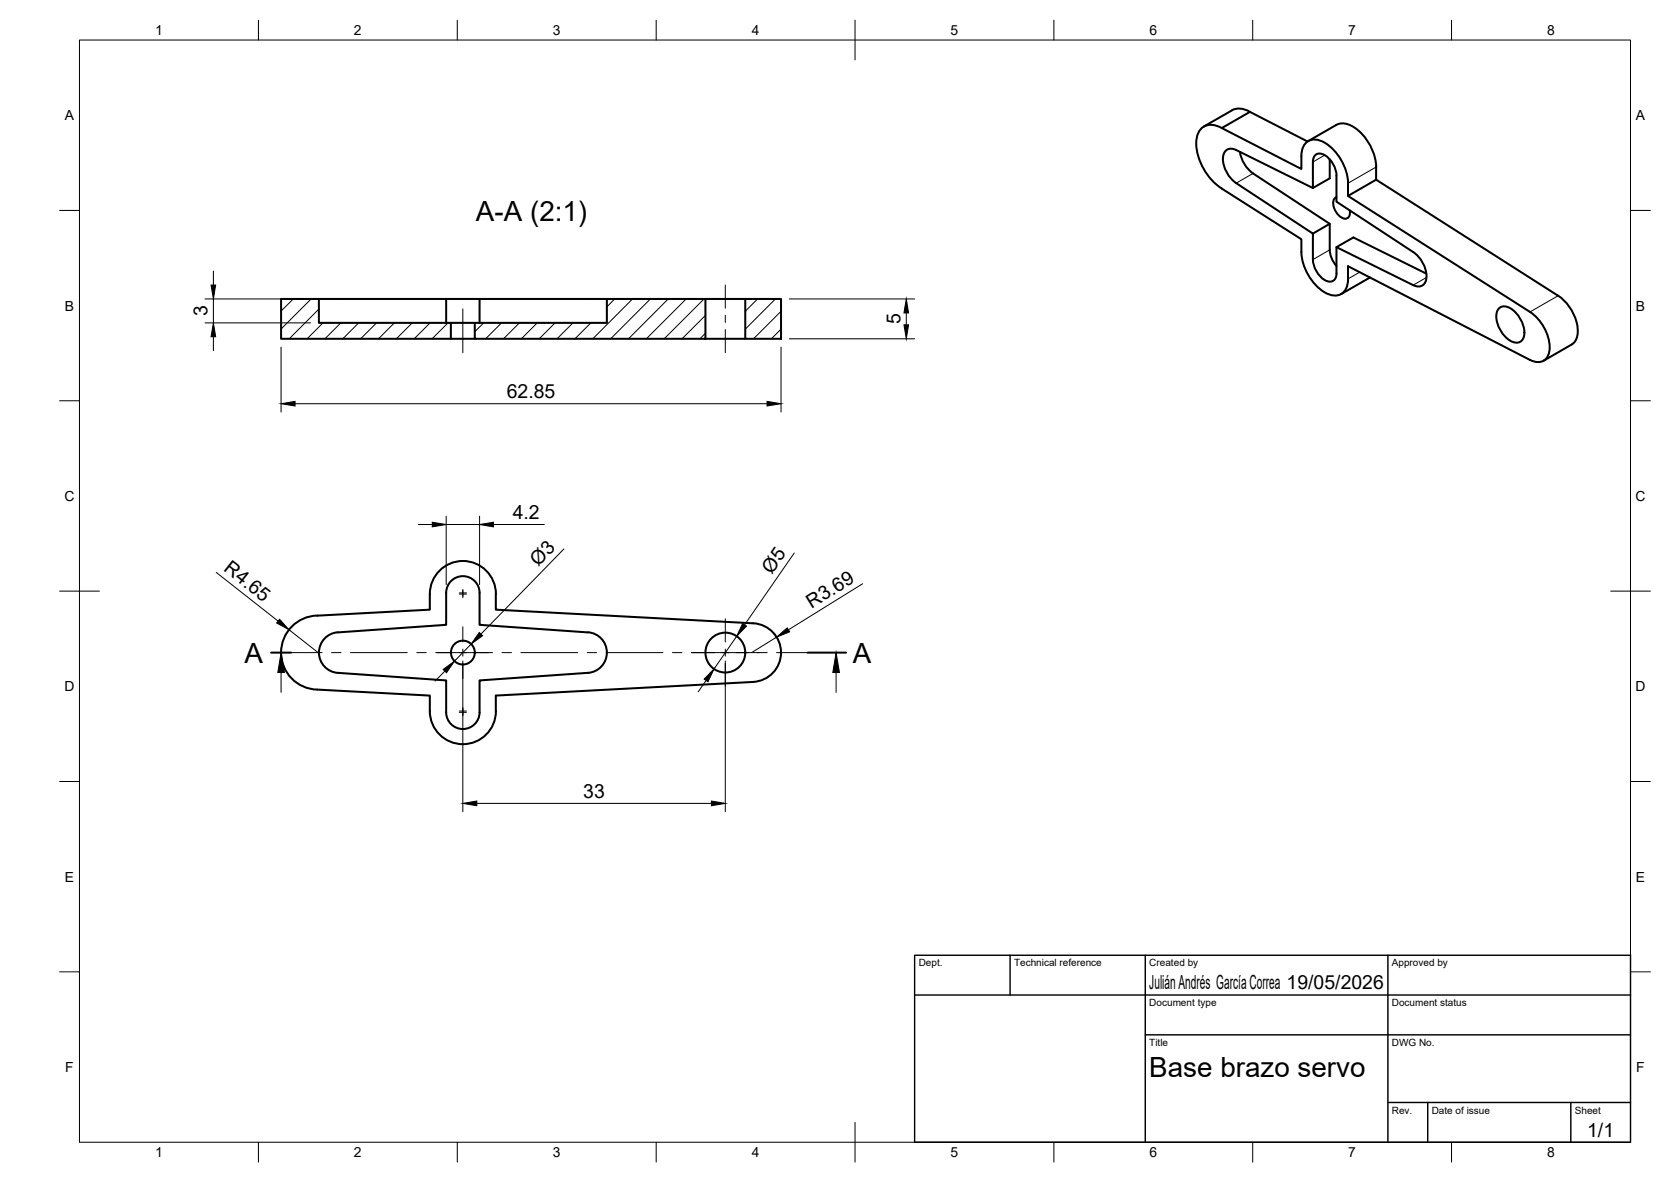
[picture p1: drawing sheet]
<svg xmlns="http://www.w3.org/2000/svg" width="420mm" height="297mm" viewBox="0 0 420 297" stroke-linecap="round" stroke-linejoin="round" font-family="sans-serif">
<!-- layer: Visible -->
<g fill="none" stroke="#000" stroke-width=".51">
<path d="M307.2 32.2a3.9 3.9 0 0 0-5.8 1 10.4 10.4 0 0 0 1.3 9.3l1.3 1.9a12.3 12.3 0 0 0 3.2 3M311.8 38.2a8.3 8.3 0 0 0 3.3 5.4l19.2 12.6 .1 7.2 .6 1.8 1.1 1.7M314.3 28.1l-.7-.4a4.2 4.2 0 0 0-3.8 0l-7.1 4.1M327.2 39.3a3.6 3.6 0 0 1 3.2-4.2 8.9 8.9 0 0 1 6.5 4.6 13.8 13.8 0 0 1 2 9.5l7.1-4 45.8 29.1M328.8 35.6l-14.5-7.5-7.1 4.1 20 10.3v-3.2M328.9 35.5l7.1-4.1a5.1 5.1 0 0 1 5.7 1.5 13.2 13.2 0 0 1 4.3 9.1M307.2 47.4l20 12.7v3.2M330.1 47.3l-19.2-9.6a2.17 2.17 0 0 0-2.5 0 2.17 2.17 0 0 0-.9 2.2 8 8 0 0 0 3.3 6.1l19.3 12.7 4.2-2.5M330.1 58.7v6.5a5.9 5.9 0 0 0 4.3 5.6 1.75 1.75 0 0 0 1.7-2.1l-.1-6.6M330.1 40.7a1.81 1.81 0 0 1 .9-1.9 1.81 1.81 0 0 1 2.1 .2 6.6 6.6 0 0 1 3 5.1l-.1 6.6 19.3 12.6a7.3 7.3 0 0 1 3.1 7.5 2.06 2.06 0 0 1-3.1 .8l-19.3-9.5 4.3-2.4 18.3 9.1M334.3 40.1v4.7l-4.2 2.5v-6.6M336.1 49.5a2 2 0 0 0-.6 2.9 3.4 3.4 0 0 0 3 2.5 1.53 1.53 0 0 0 .9-2"/>
<path d="M338.9 49.2l45.8 29.2a11.2 11.2 0 0 1 4.9 9.9 3 3 0 0 1-4.9 2.2l-45.8-23.6a9.6 9.6 0 0 1-.6 5.9 3.2 3.2 0 0 1-4.3 1.1 12.6 12.6 0 0 1-6.8-10.6M346 42v3.2M80.2 75.1v6h33.2v4h-42.7v-10h41.5v6M112.2 75.1h8.4v6M120.6 75.1h32M177.4 75.1h10M187.4 75.1h9v10h-9zM344.5 69.7l-7.3 4.2M376.8 77.6a2.54 2.54 0 0 1 3.6 .3 7 7 0 0 1 2.6 7.1 2.1 2.1 0 0 1-3.2 .6 7.5 7.5 0 0 1-3.5-6.9zM391.8 74.3a11.2 11.2 0 0 1 4.8 10.1 3.2 3.2 0 0 1-1.4 2.2l-7.1 4.1M113.4 81.1h6M113.4 85.1h6"/>
<path d="M119.4 81.1h33.2v-6h24.8v10h-58zM177.4 85.1h10M79.8 154.7a9.3 9.3 0 0 0-9.1 9.3 9.3 9.3 0 0 0 9.1 9.3M124.7 149.3v3.9l64.7 3.4a7.4 7.4 0 0 1 7 7.4 7.4 7.4 0 0 1-7 7.4l-64.7 3.4v3.9M124.7 149.3a8.3 8.3 0 0 0-8.3-8.3 8.3 8.3 0 0 0-8.3 8.3v3.9l-28.3 1.5M79.8 173.3l28.3 1.5a13.1 13.1 0 0 0 1.1 8.1 8.3 8.3 0 0 0 9.4 3.8 8.3 8.3 0 0 0 6.1-8M81.9 160.2a4.8 4.8 0 0 1 3-1.3l27.3-1.9v-8a4.2 4.2 0 0 1 4.2-4.2 4.2 4.2 0 0 1 4.2 4.2v8l27.3 1.9a5.1 5.1 0 0 1 4.7 5.1 5.1 5.1 0 0 1-4.8 5.1l-27.2 1.9v8a4.2 4.2 0 0 1-4.2 4.2 4.2 4.2 0 0 1-4.2-4.2v-8l-27.3-1.9a5.1 5.1 0 0 1-4.4-3.4 5.1 5.1 0 0 1 1.4-5.5z"/>
<circle cx="116.4" cy="164" r="3"/>
<circle cx="182.4" cy="164" r="5"/>
</g>
<!-- layer: Visible Narrow -->
<path d="M333.1 39l-3 1.7M315.1 43.6l-4.3 2.4M346 42l-7.1 4M334.3 62.8l-4.2 2.4M341.9 68.4l-3 1.7M358.7 69.7l-3.4 2M391.8 74.3l-7.1 4.1" fill="none" stroke="#000" stroke-width=".25"/>
<!-- layer: BORDER -->
<g fill="none" stroke="#000" stroke-width=".25">
<path d="M20 10.1h390v276.9h-390zM65 5.1v5M115 5.1v5M165 5.1v5M215 5.1v10M265 5.1v5M315 5.1v5M365 5.1v5M15 52.9h5M410 52.9h5M15 100.7h5M410 100.7h5"/>
<path d="M15 148.6h10M405 148.6h10M15 196.4h5M410 196.4h5M15 244.2h5M410 244.2h5M65 287v5M115 287v5M165 287v5M215 282.1v9.9M265 287v5M315 287v5"/>
<path d="M365 287v5"/>
</g>
<!-- layer: TITLEBLOCK -->
<path d="M230 240.1h180v46.9h-180zM230 250h180M254 240.1v9.9M288 240.1v46.9M349 240.1v46.9M288 260.1h122M349 277.1h61M359 277.1v9.9M395 277.1v9.9" fill="none" stroke="#000" stroke-width=".36"/>
<!-- layer: Smart Centers -->
<g fill="none" stroke="#000" stroke-width=".25">
<path d="M116.4 77.6v11M182.4 71.6v5.9M182.4 79.2v1.8M182.4 82.8v5.8M115.5 149.3h1.8M115.5 149h1.8M116.4 148.1v2.1M116.4 157.5v3.8M182.4 155.5v5.8M109.9 164h3.8M115.5 178.7h1.8M115.5 164h1.8"/>
<path d="M115.5 179h1.8M116.4 163.1v1.8M116.4 166.7v3.8M116.4 177.8v2.1M119.1 164h3.8M173.9 164h5.8M181.5 164h1.8M182.4 163.1v1.8M182.4 166.7v5.8M185.1 164h5.8"/>
</g>
<!-- layer: FD_Dimensions -->
<g fill="none" stroke="#000" stroke-width=".25">
<path d="M51.6 75.1h26.5M53.7 68.1v3.5M53.7 75.1v6M198.5 75.1h31.5M227.9 78.6v3M51.6 81.1h26.5M53.7 84.6v3.5M70.7 87.2v16.4M196.4 87.2v16.4M198.5 85.1h31.5M74.2 101.5h118.7M105.2 131.8h3.5"/>
<path d="M112.2 129.7v17.2M112.2 131.8h8.4M120.6 129.7v17.2M124.1 131.8h12.8M141.8 138l-20.9 21.3M199.7 139l-12.5 18M54.4 143.9l15.5 12.2M72.7 158.2l7.3 5.8M185.2 159.9l-5.7 8.2M216.9 146.7l-18.7 11.6M111.8 168.7l-2.4 2.5M116.4 166.1v37.9"/>
<path d="M118.5 161.8l-4.2 4.3M177.5 171l-1.9 2.9M182.4 166.1v37.9M195.3 160.1l-6.3 3.9M119.9 201.9h59"/>
</g>
<g fill="#000" stroke="#000" stroke-width=".25">
<path d="M53.1 71.6h1.1l-.5 3.5zM227.9 75.1l.6 3.5h-1.2zM53.7 81.1l.5 3.5h-1.1zM227.3 81.6h1.2l-.6 3.5zM70.7 101.5l3.5-.6v1.1zM192.9 100.9l3.5 .6-3.5 .5zM108.7 131.2l3.5 .6-3.5 .6zM120.6 131.8l3.5-.6v1.2zM70.3 155.6l2.4 2.6-3.1-1.6zM120.5 158.9l.8 .9-2.8 2zM186.7 156.7l1 .6-2.5 2.6zM195.3 160.1l2.6-2.3 .7 1z"/>
<path d="M111.4 168.2l2.9-2.1-2 3zM179.5 168.1l-1.5 3.2-.9-.6zM116.4 201.9l3.5-.6v1.2zM178.9 201.3l3.5 .6-3.5 .6z"/>
</g>
<!-- layer: Hatching -->
<g fill="none" stroke="#000" stroke-width=".25">
<path d="M73.7 75.1l-3 3.1M78.2 75.1l-7.5 7.6M80.2 77.7l-7.5 7.4M154.6 75.1l-2 2M159 75.1l-9.9 10M163.5 75.1l-10 10M168 75.1l-10 10M172.5 75.1l-10 10M177 75.1l-10 10M177.4 79.3l-5.9 5.8M190.5 75.1l-3.1 3.1M195 75.1l-7.6 7.6"/>
<path d="M196.4 78.2l-6.9 6.9M81.2 81.1l-4 4M85.7 81.1l-4 4M90.2 81.1l-4 4M94.7 81.1l-4 4M99.2 81.1l-4 4M103.7 81.1l-4 4M108.1 81.1l-4 4M112.6 81.1l-4 4M113.4 84.9l-.3 .2M121.6 81.1l-2.2 2.3M126.1 81.1l-4 4"/>
<path d="M130.6 81.1l-4 4M135.1 81.1l-4 4M139.6 81.1l-4 4M144.1 81.1l-4 4M148.6 81.1l-4 4M177.4 83.7l-1.4 1.4M196.4 82.7l-2.4 2.4"/>
</g>
<!-- layer: Section Lines -->
<path d="M68.2 164h5M203.1 164h9.6" fill="none" stroke="#000" stroke-width=".51"/>
<g fill="none" stroke="#000" stroke-width=".25">
<path d="M70.7 169v5M73.2 164h7.8M83.4 164h2.3M88.1 164h14.3M104.8 164h2.4M109.6 164h14.2M126.2 164h2.4M131 164h14.3M147.7 164h2.3M152.4 164h14.3M169.1 164h2.3M173.8 164h14.3"/>
<path d="M190.5 164h2.4M195.3 164h7.8M210.2 169v5"/>
</g>
<path d="M70.7 164l.8 5h-1.7zM210.2 164l.9 5h-1.7z" fill="#000" stroke="#000" stroke-width=".25"/>
<g font-size="7">
<text x="119.7" y="55.4">A-A (2:1)</text>
<text x="61.5" y="166.5">A</text>
<text x="214.4" y="166.5">A</text>
<text x="289" y="270.6">Base brazo servo</text>
</g>
<g font-size="4.9">
<text x="52.2" y="79.5" transform="rotate(-90 52.2 79.5)">3</text>
<text x="226.4" y="81.5" transform="rotate(-90 226.4 81.5)">5</text>
<text x="127.4" y="100">62.85</text>
<text x="128.9" y="130.4">4.2</text>
<text x="56.1" y="143.3" transform="rotate(38 56.1 143.3)">R4.65</text>
<text x="135.3" y="142.4" transform="rotate(-46 135.3 142.4)">Ø3</text>
<text x="194.1" y="144.4" transform="rotate(-55 194.1 144.4)">Ø5</text>
<text x="204" y="153" transform="rotate(-32 204 153)">R3.69</text>
<text x="146.7" y="200.4">33</text>
<text x="289" y="248.5">Julián Andrés García Correa 19/05/2026</text>
<text x="399.1" y="285.7">1/1</text>
</g>
<g font-size="3.5">
<text x="39" y="8.8">1</text>
<text x="89" y="8.8">2</text>
<text x="139" y="8.8">3</text>
<text x="189" y="8.8">4</text>
<text x="239" y="8.8">5</text>
<text x="289" y="8.8">6</text>
<text x="339" y="8.8">7</text>
<text x="389" y="8.8">8</text>
<text x="16.3" y="30.2">A</text>
<text x="411.3" y="30.2">A</text>
<text x="16.3" y="78">B</text>
<text x="411.3" y="78">B</text>
<text x="16.2" y="125.9">C</text>
<text x="411.2" y="125.9">C</text>
<text x="16.2" y="173.7">D</text>
<text x="411.2" y="173.7">D</text>
<text x="16.3" y="221.6">E</text>
<text x="411.3" y="221.6">E</text>
<text x="16.4" y="269.4">F</text>
<text x="411.4" y="269.4">F</text>
<text x="39" y="290.8">1</text>
<text x="89" y="290.8">2</text>
<text x="139" y="290.8">3</text>
<text x="189" y="290.8">4</text>
<text x="239" y="290.8">5</text>
<text x="289" y="290.8">6</text>
<text x="339" y="290.8">7</text>
<text x="389" y="290.8">8</text>
</g>
<g font-size="2.5">
<text x="231" y="242.9">Dept.</text>
<text x="255" y="242.9">Technical reference</text>
<text x="289" y="242.9">Created by</text>
<text x="350" y="242.9">Approved by</text>
<text x="289" y="252.8">Document type</text>
<text x="350" y="252.8">Document status</text>
<text x="289" y="262.9">Title</text>
<text x="350" y="262.9">DWG No.</text>
<text x="350" y="279.9">Rev.</text>
<text x="360" y="279.9">Date of issue</text>
<text x="396" y="279.9">Sheet</text>
</g>
</svg>
